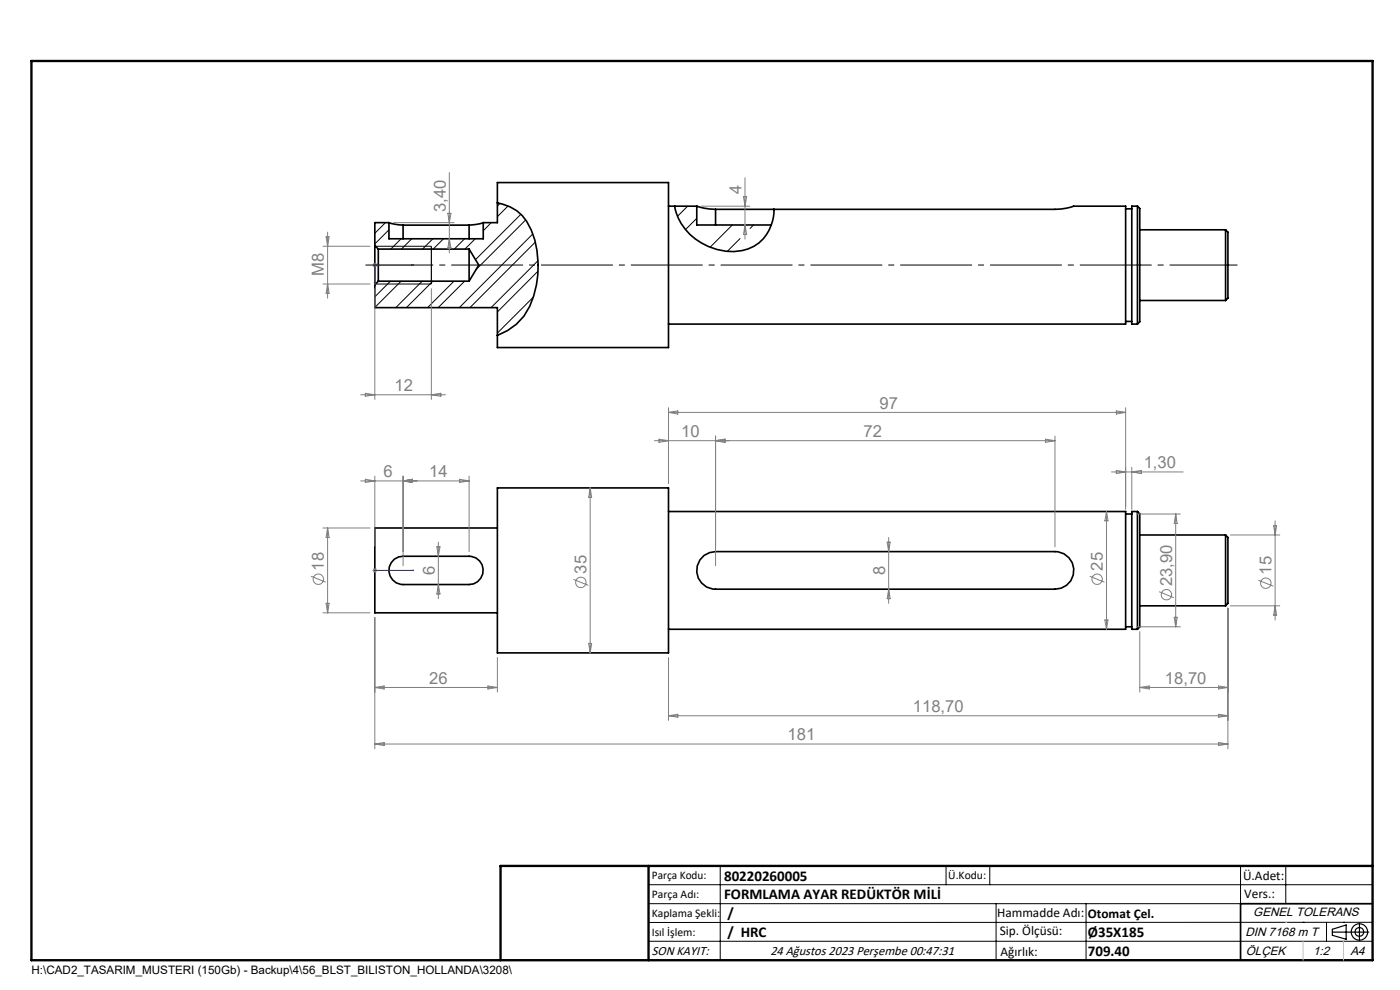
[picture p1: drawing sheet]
<svg xmlns="http://www.w3.org/2000/svg" width="297mm" height="210mm" viewBox="0 0 297 210" stroke-linecap="round" stroke-linejoin="round" font-family="sans-serif">
<g fill="none" stroke="#000" stroke-width=".35">
<path d="M79.5 52.1v8.3M79.5 52.1l.8 .7M80.3 52.8v6.8M80.3 59.6l-.8 .8M80.3 59.6h19.2M80.3 52.8h19.2M82.5 47.2l1.2 .3 1.8 .3M82.5 47.2h-3v4.9M82.5 47.2v3.5h20v-3.5M85.5 47.8h14M85.5 47.8v2.9M99.5 52.8v6.8"/>
<path d="M99.5 47.8v2.9M99.5 52.8l2.1 3.4-2.1 3.4M102.5 47.2l-1.5 .4-1.5 .2M105.5 43v-4.3h36.3v35h-36.3v-2.6M105.5 43a9 9 0 0 1 7.2 5.8 20.4 20.4 0 0 1-1.6 18.3l-1.6 1.7-1.8 1.3-2.2 1M105.5 43v4.2h-3M141.8 43.7h6M143.1 43.7a12.2 12.2 0 0 0 15.6 9.1 8.7 8.7 0 0 0 5.5-8.4M147.8 43.7l1.6 .5 2.4 .2M147.8 43.7v4h15.8M151.8 44.4h72l2.4-.2 1.6-.5h11v25h-97M151.8 44.4v3.3"/>
<path d="M238.8 44.3h1.3M241.3 43.7h-1.2v25h1.2M241.3 43.7v25M241.3 43.7l.5 .5v24.1l-.5 .4M241.8 48.7h18.2M260 48.7v15M260 48.7l.5 .5v14l-.5 .5M79.5 60.4v4.9h26v5.8M238.8 68.2h1.3M241.8 63.7h18.2M83.7 118.6l.9-.5 .9-.1h14a3 3 0 0 1 3 3 3 3 0 0 1-3 3h-14a3 3 0 0 1-2.8-2.1 3 3 0 0 1 1-3.3zM105.5 103.5h36.3v35h-36.3z"/>
<path d="M105.5 112h-26v18h26M141.8 108.5h97v25h-97M149.4 117.8l1.1-.6 1.3-.2h72a4 4 0 0 1 4 4 4 4 0 0 1-4 4h-72a4 4 0 0 1-3.8-2.7 4 4 0 0 1 1.4-4.5zM238.8 109h1.3M241.3 108.5v25M241.3 108.5h-1.2v25h1.2M241.3 108.5l.5 .5v24l-.5 .5M241.8 113.5h18.2M260 113.5v15M260 113.5l.5 .5v14l-.5 .5M238.8 133h1.3M241.8 128.5h18.2"/>
<path d="M291.2 191.7h-28v12"/>
</g>
<g fill="none" stroke="#000" stroke-width=".21">
<path d="M79.7 52.2h11.8M81.8 47.2l-2.3 2.3M82.5 48.7l-3 3M82.8 59.6l-3.3 3.4M85.1 50.7l-2.2 2.1M85.1 59.6l-5.6 5.6M87.3 50.7l-2.1 2.1M89.6 59.6l-5.6 5.7M91.8 50.7l-2.2 2.1M91.8 59.6l-5.6 5.7M94.1 50.7l-2.2 2.1M96.3 59.6l-5.6 5.7"/>
<path d="M98.6 50.7l-2.2 2.1M98.6 59.6l-5.6 5.7M100.8 50.7l-2.2 2.1M104.2 47.2l-1.7 1.8M106 43.2l-.5 .5M107.8 43.7l-2.3 2.3M110.5 45.5l-9.6 9.6M111.5 46.7l-10.6 10.5M113 49.6l-15.6 15.7M113.6 51.4l-13.9 13.9M114.1 55.3l-9.9 10M114.1 57.5l-8.6 8.7"/>
<path d="M145.9 43.7l-2.2 2.2M147.8 46.3l-2.4 2.4M155.4 47.7l-4.8 4.7M157 50.6l-2.7 2.7M159.8 47.7l-.7 .8M79.7 60.2h11.8M113.2 63l-7.7 7.7M137.6 187.7h153.6M137.6 191.7h153.6M137.6 199.7h153.6M152.8 183.7v20M200.7 183.7v4"/>
<path d="M210 183.7v4M211.3 191.7v12M230.4 191.7v12M263.2 183.7v20M272.8 183.7v8M276.4 195.6h.1M281.4 195.6v4.1M285 195.6h.1M291.2 195.6l-153.6 .1"/>
</g>
<g fill="none" stroke="#808080" stroke-width=".21">
<path d="M95.3 36.6v17M158 37.7v13M68.5 52.2h10M69.2 50.2h.6l-.3 2zM69.5 49.2v14M79 56.2h1M79.2 55.9l.7 .7M79.5 55.7v1.1M79.9 55.9l-.7 .7M83.5 47.2h12.8M95 45.3h.7l-.4 1.9zM95.3 50.7l.4 1.9h-.7z"/>
<path d="M148.8 43.7h10.3M157.7 41.7h.7l-.4 2zM158 47.7l.4 2h-.7zM68.5 60.2h10M69.5 60.2l.3 2h-.6zM79.5 61.2v23.5M91.5 61.2v23.5M76.5 83.7h18M77.5 83.4l2 .3-2 .4zM91.5 83.7l2-.3v.7zM138.8 93.5h85M139.8 93.2l2 .3-2 .3z"/>
<path d="M141.8 86.5v16M141.8 87.5l2-.3v.6zM141.8 87.5h97M151.8 92.5v27.5M151.8 93.5l2-.3v.6zM221.8 93.2l2 .3-2 .3zM223.8 92.5v23.5M236.8 87.2l2 .3-2 .3zM236.8 99.8l2 .3-2 .4zM238.8 86.5v21.5M240.1 99.1v8.9M68.5 112h10"/>
<path d="M69.5 112v18M69.5 112l.3 2h-.6zM76.5 102h23M77.5 101.7l2 .3-2 .3zM79.5 101v14.8M85.5 101v19M85.5 102l2-.3v.6zM92.7 116h.6l-.3 2zM93 115v12M97.5 101.7l2 .3-2 .3zM99.5 101v16M125.2 103.5v35"/>
<path d="M125.2 103.5l.3 2h-.6zM188.2 115h.6l-.3 2zM188.5 114v14M234.7 108.5v25M234.7 108.5l.4 2h-.7zM235.8 100.1h15.2M240.1 100.1l2-.3v.7zM241.1 109h9.3M249.4 109v24M249.4 109l.3 2h-.6zM261 113.5h10.5M270.2 111.5h.6l-.3 2z"/>
<path d="M270.5 110.5v21M66 122.2l3.1 1.3M68.5 130h10M69.2 128h.6l-.3 2zM79 121h1M79.2 120.6l.7 .7M79.5 120.5v1M79.5 131v27.8M79.9 120.6l-.7 .7M93 124l.3 2h-.6zM105.5 139.5v7.3M121.6 122.9l3.2 1.3"/>
<path d="M124.9 136.5h.6l-.3 2zM141.8 139.5v13.3M188.5 125l.3 2h-.6zM231.2 122.2l3.1 1.3M234.4 131.5h.7l-.4 2zM241.1 133h9.3M241.8 134v12.8M245.9 125.5l3.1 1.3M249.1 130.9h.6l-.3 2.1zM260.5 129v29.8M261 128.5h10.5M266.9 123.1l3.2 1.2"/>
<path d="M270.5 128.5l.3 2h-.6zM79.5 145.8h26M79.5 157.8h181M79.5 157.8l2-.3v.6zM79.5 145.8l2-.3v.6zM103.5 145.5l2 .3-2 .3zM141.8 151.8h118.7M141.8 151.8l2-.3v.6zM241.8 145.8h18.7M241.8 145.8l2-.3v.6zM258.5 145.5l2 .3-2 .3zM258.5 151.5l2 .3-2 .3z"/>
<path d="M258.5 157.5l2 .3-2 .3z"/>
<circle cx="67.5" cy="122.9" r="1.09"/>
<circle cx="123.2" cy="123.5" r="1.1"/>
<circle cx="232.8" cy="122.9" r="1.09"/>
<circle cx="247.4" cy="126.2" r="1.11"/>
<circle cx="268.5" cy="123.7" r="1.1"/>
</g>
<g fill="none" stroke="#000" stroke-width=".25">
<path d="M91.5 52.2v8M282.6 197.7h7.8M282.6 197.1l3-.9v3l-3-.8zM288.4 195.8v3.8M106.2 203.7h185"/>
<circle cx="288.4" cy="197.7" r="1.74"/>
<circle cx="288.4" cy="197.7" r=".93"/>
</g>
<path d="M79.4 60h.2l-.1 .4zM87.4 56.1l.4 .1-.4 .1zM87.8 56.2h-8.3v4.2M79.4 121h.2zM79.5 121h.1M79.5 121h8.3M87.8 121h-.4h.4" fill="none" stroke="#00f" stroke-width=".21"/>
<path d="M77.5 56.2h185" fill="none" stroke="#000" stroke-width=".21" stroke-dasharray="15.2 1.3 1.3 1.3" stroke-dashoffset=".8" stroke-linecap="butt"/>
<path d="M6.7 12.9h284.5v190.8h-284.5zM137.6 183.7v20M291.2 183.7h-185v20" fill="none" stroke="#000" stroke-width=".5"/>
<path d="M276.4 199.7v4M285 199.7v4" fill="none" stroke="#c0c0c0" stroke-width=".21"/>
<path d="M272.8 195.6h.1" fill="none" stroke="#c0c0c0" stroke-width=".25"/>
<g fill="#00f">
<path d="M79.4 121h.2zM87.4 121h.4z"/>
<path d="M79.4 60h.2l-.1 .4zM87.4 56.1l.4 .1-.4 .1z"/>
</g>
<g font-size="3.5" fill="#808080">
<text x="157.3" y="41.2" transform="rotate(-90 157.3 41.2)">4</text>
<text x="94.6" y="45" transform="rotate(-90 94.6 45)">3,40</text>
<text x="68.7" y="58.6" transform="rotate(-90 68.7 58.6)">M8</text>
<text x="83.7" y="82.9">12</text>
<text x="186.6" y="86.7">97</text>
<text x="144.5" y="92.7">10</text>
<text x="183.2" y="92.7">72</text>
<text x="81.4" y="101.2">6</text>
<text x="91.1" y="101.2">14</text>
<text x="242.6" y="99.3">1,30</text>
<text x="68.7" y="121" transform="rotate(-90 68.7 121)">18</text>
<text x="92.2" y="121.9" transform="rotate(-90 92.2 121.9)">6</text>
<text x="124.4" y="121.7" transform="rotate(-90 124.4 121.7)">35</text>
<text x="187.8" y="121.9" transform="rotate(-90 187.8 121.9)">8</text>
<text x="233.9" y="121" transform="rotate(-90 233.9 121)">25</text>
<text x="248.6" y="124.3" transform="rotate(-90 248.6 124.3)">23,90</text>
<text x="269.7" y="121.9" transform="rotate(-90 269.7 121.9)">15</text>
<text x="91.1" y="145">26</text>
<text x="247.1" y="145">18,70</text>
<text x="193.7" y="151">118,70</text>
<text x="167.1" y="157">181</text>
</g>
<g font-size="3.2">
<text x="153.6" y="190.8">FORMLAMA AYAR REDÜKTÖR MİLİ</text>
<text x="153.6" y="186.8">80220260005</text>
<text x="154.3" y="194.8">/</text>
<text x="154.3" y="198.8">/ HRC</text>
<text x="230.8" y="198.7">Ø35X185</text>
<text x="230.8" y="202.8">709.40</text>
</g>
<g font-size="2.8">
<text x="263.7" y="186.7">Ü.Adet:</text>
<text x="263.9" y="190.5">Vers.:</text>
<text x="211.5" y="194.5">Hammadde Adı:</text>
<text x="230.8" y="194.7">Otomat Çel.</text>
<text x="138.3" y="202.6">SON KAYIT:</text>
<text x="163.4" y="202.6">24 Ağustos 2023 Perşembe 00:47:31</text>
<text x="212.1" y="198.4">Sip. Ölçüsü:</text>
<text x="212.2" y="202.7">Ağırlık:</text>
</g>
<g font-size="2.6">
<text x="265.9" y="194.4">GENEL TOLERANS</text>
<text x="264.2" y="198.5">DIN 7168 m T</text>
<text x="264.3" y="202.6">ÖLÇEK</text>
<text x="278.5" y="202.6">1:2</text>
<text x="286.5" y="202.6">A4</text>
</g>
<g font-size="2.5">
<text x="138.3" y="186.4">Parça Kodu:</text>
<text x="138.3" y="190.5">Parça Adı:</text>
<text x="201.2" y="186.5">Ü.Kodu:</text>
<text x="138.3" y="194.5">Kaplama Şekli:</text>
<text x="138.3" y="198.6">Isıl İşlem:</text>
<text x="6.7" y="206.7">H:\CAD2_TASARIM_MUSTERI (150Gb) - Backup\4\56_BLST_BILISTON_HOLLANDA\3208\</text>
</g>
</svg>
